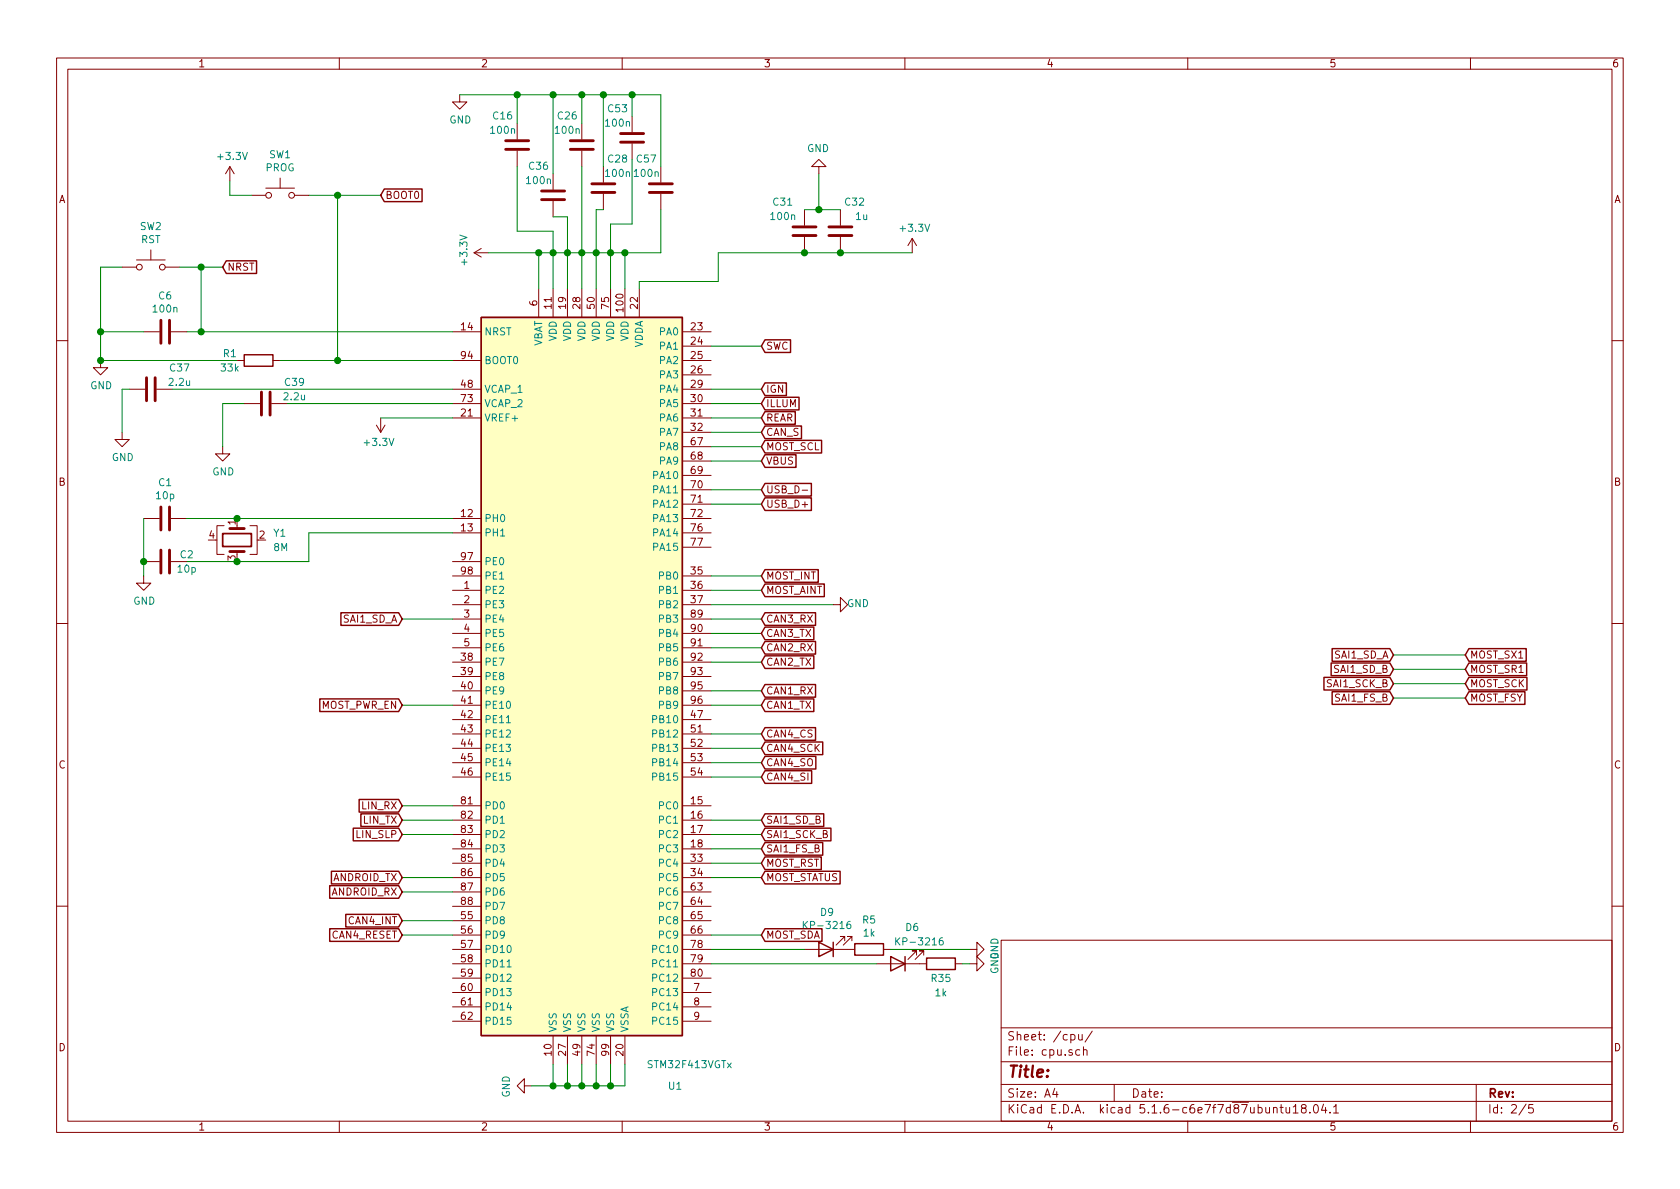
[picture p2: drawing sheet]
EESchema Schematic File Version 4
EELAYER 30 0
EELAYER END
$Descr A4 11693 8268
encoding utf-8
Sheet 2 5
Title ""
Date ""
Rev ""
Comp ""
Comment1 ""
Comment2 ""
Comment3 ""
Comment4 ""
$EndDescr
$Comp
L Device:C C6
U 1 1
P 1150 2300
F 0 "C6" V 898 2300 50  0000 C CNN
F 1 "100n" V 989 2300 50  0000 C CNN
F 2 "Capacitor_SMD:C_0805_2012Metric" H 1188 2150 50  0001 C CNN
F 3 "~" H 1150 2300 50  0001 C CNN
	1    1150 2300
	0    1    1    0   
$EndComp
Wire Wire Line
	1000 2300 700  2300
Wire Wire Line
	700  2300 700  2500
$Comp
L Device:C C1
U 1 1
P 1150 3600
F 0 "C1" V 898 3600 50  0000 C CNN
F 1 "10p" V 989 3600 50  0000 C CNN
F 2 "Capacitor_SMD:C_0805_2012Metric" H 1188 3450 50  0001 C CNN
F 3 "~" H 1150 3600 50  0001 C CNN
	1    1150 3600
	0    1    1    0   
$EndComp
$Comp
L Device:C C2
U 1 1
P 1150 3900
F 0 "C2" V 1100 4050 50  0000 C CNN
F 1 "10p" V 1200 4050 50  0000 C CNN
F 2 "Capacitor_SMD:C_0805_2012Metric" H 1188 3750 50  0001 C CNN
F 3 "~" H 1150 3900 50  0001 C CNN
	1    1150 3900
	0    1    1    0   
$EndComp
$Comp
L power:GND #PWR01
U 1 1
P 1000 4000
F 0 "#PWR01" H 1000 3750 50  0001 C CNN
F 1 "GND" H 1005 3827 50  0000 C CNN
F 2 "" H 1000 4000 50  0001 C CNN
F 3 "" H 1000 4000 50  0001 C CNN
	1    1000 4000
	1    0    0    -1  
$EndComp
Wire Wire Line
	1000 4000 1000 3900
Connection ~ 1000 3900
Wire Wire Line
	1000 3900 1000 3600
Wire Wire Line
	2150 3700 2150 3900
Text GLabel 5300 4500 2    50   Input ~ 0
CAN2_RX
Wire Wire Line
	5300 4500 4950 4500
Text GLabel 5300 3400 2    50   Input ~ 0
USB_D-
Text GLabel 5300 3500 2    50   Input ~ 0
USB_D+
Text GLabel 5300 4600 2    50   Input ~ 0
CAN2_TX
Wire Wire Line
	5300 4600 4950 4600
Text GLabel 5300 4900 2    50   Input ~ 0
CAN1_TX
Wire Wire Line
	5300 4900 4950 4900
Connection ~ 5850 1750
Wire Wire Line
	5850 1750 6350 1750
$Comp
L power:+3.3V #PWR0101
U 1 1
P 6350 1750
F 0 "#PWR0101" H 6350 1600 50  0001 C CNN
F 1 "+3.3V" H 6365 1923 50  0000 C CNN
F 2 "" H 6350 1750 50  0001 C CNN
F 3 "" H 6350 1750 50  0001 C CNN
	1    6350 1750
	1    0    0    -1  
$EndComp
Wire Wire Line
	5700 1450 5850 1450
Connection ~ 5700 1450
Wire Wire Line
	5700 1200 5700 1450
$Comp
L power:GND #PWR025
U 1 1
P 5700 1200
F 0 "#PWR025" H 5700 950 50  0001 C CNN
F 1 "GND" H 5705 1027 50  0000 C CNN
F 2 "" H 5700 1200 50  0001 C CNN
F 3 "" H 5700 1200 50  0001 C CNN
	1    5700 1200
	-1   0    0    1   
$EndComp
Wire Wire Line
	5600 1450 5700 1450
Connection ~ 5600 1750
Wire Wire Line
	5600 1750 5850 1750
$Comp
L Device:C C32
U 1 1
P 5850 1600
F 0 "C32" H 5750 1400 50  0000 C CNN
F 1 "1u" H 5700 1500 50  0000 C CNN
F 2 "Capacitor_SMD:C_1206_3216Metric" H 5888 1450 50  0001 C CNN
F 3 "~" H 5850 1600 50  0001 C CNN
	1    5850 1600
	-1   0    0    1   
$EndComp
$Comp
L Device:C C31
U 1 1
P 5600 1600
F 0 "C31" H 5750 1400 50  0000 C CNN
F 1 "100n" H 5750 1500 50  0000 C CNN
F 2 "Capacitor_SMD:C_0805_2012Metric" H 5638 1450 50  0001 C CNN
F 3 "~" H 5600 1600 50  0001 C CNN
	1    5600 1600
	-1   0    0    1   
$EndComp
$Comp
L power:GND #PWR04
U 1 1
P 3200 650
F 0 "#PWR04" H 3200 400 50  0001 C CNN
F 1 "GND" H 3205 477 50  0000 C CNN
F 2 "" H 3200 650 50  0001 C CNN
F 3 "" H 3200 650 50  0001 C CNN
	1    3200 650 
	1    0    0    -1  
$EndComp
$Comp
L power:+3.3V #PWR023
U 1 1
P 3400 1750
F 0 "#PWR023" H 3400 1600 50  0001 C CNN
F 1 "+3.3V" H 3415 1923 50  0000 C CNN
F 2 "" H 3400 1750 50  0001 C CNN
F 3 "" H 3400 1750 50  0001 C CNN
	1    3400 1750
	0    -1   -1   0   
$EndComp
Wire Wire Line
	4150 1450 4150 1750
Wire Wire Line
	4200 650  4200 1150
$Comp
L Device:C C28
U 1 1
P 4200 1300
F 0 "C28" H 4100 1100 50  0000 C CNN
F 1 "100n" H 4100 1200 50  0000 C CNN
F 2 "Capacitor_SMD:C_0805_2012Metric" H 4238 1150 50  0001 C CNN
F 3 "~" H 4200 1300 50  0001 C CNN
	1    4200 1300
	-1   0    0    1   
$EndComp
$Comp
L Device:C C26
U 1 1
P 4050 1000
F 0 "C26" H 4150 800 50  0000 C CNN
F 1 "100n" H 4150 900 50  0000 C CNN
F 2 "Capacitor_SMD:C_0805_2012Metric" H 4088 850 50  0001 C CNN
F 3 "~" H 4050 1000 50  0001 C CNN
	1    4050 1000
	-1   0    0    1   
$EndComp
Wire Wire Line
	4050 1750 4150 1750
Connection ~ 4050 1750
Connection ~ 4150 1750
$Comp
L power:GND #PWR05
U 1 1
P 3700 7550
F 0 "#PWR05" H 3700 7300 50  0001 C CNN
F 1 "GND" H 3705 7377 50  0000 C CNN
F 2 "" H 3700 7550 50  0001 C CNN
F 3 "" H 3700 7550 50  0001 C CNN
	1    3700 7550
	0    1    1    0   
$EndComp
Text GLabel 5300 6500 2    50   Input ~ 0
MOST_SDA
Wire Wire Line
	5300 6500 4950 6500
Text GLabel 5300 4000 2    50   Input ~ 0
MOST_INT
$Comp
L Switch:SW_Push SW2
U 1 1
P 1050 1850
F 0 "SW2" H 1050 2135 50  0000 C CNN
F 1 "RST" H 1050 2044 50  0000 C CNN
F 2 "Button_Switch_SMD:SW_SPST_EVQPE1" H 1050 2050 50  0001 C CNN
F 3 "~" H 1050 2050 50  0001 C CNN
	1    1050 1850
	1    0    0    -1  
$EndComp
Wire Wire Line
	1300 2300 1400 2300
Wire Wire Line
	1250 1850 1400 1850
Wire Wire Line
	1400 1850 1400 2300
Wire Wire Line
	700  2300 700  1850
Wire Wire Line
	700  1850 850  1850
Connection ~ 700  2300
Text GLabel 10200 4850 2    50   Input ~ 0
MOST_FSY
Text GLabel 9700 4850 0    50   Input ~ 0
SAI1_FS_B
Wire Wire Line
	9700 4650 10200 4650
Text GLabel 10200 4650 2    50   Input ~ 0
MOST_SR1
Text GLabel 9700 4650 0    50   Input ~ 0
SAI1_SD_B
$Comp
L power:GND #PWR0113
U 1 1
P 700 2500
F 0 "#PWR0113" H 700 2250 50  0001 C CNN
F 1 "GND" H 705 2327 50  0000 C CNN
F 2 "" H 700 2500 50  0001 C CNN
F 3 "" H 700 2500 50  0001 C CNN
	1    700  2500
	1    0    0    -1  
$EndComp
Connection ~ 700  2500
Text GLabel 2800 6100 0    50   Input ~ 0
ANDROID_TX
Wire Wire Line
	2800 6100 3150 6100
Connection ~ 3950 1750
Wire Wire Line
	3950 1750 4050 1750
Connection ~ 3850 650 
Wire Wire Line
	3850 1200 3850 650 
$Comp
L Device:C C36
U 1 1
P 3850 1350
F 0 "C36" H 3950 1150 50  0000 C CNN
F 1 "100n" H 3950 1250 50  0000 C CNN
F 2 "Capacitor_SMD:C_0805_2012Metric" H 3888 1200 50  0001 C CNN
F 3 "~" H 3850 1350 50  0001 C CNN
	1    3850 1350
	-1   0    0    1   
$EndComp
Wire Wire Line
	3850 650  4050 650 
Wire Wire Line
	4050 850  4050 650 
Connection ~ 4050 650 
Wire Wire Line
	4050 650  4200 650 
$Comp
L Device:LED D?
U 1 1
P 6250 6700
AR Path="/5D1C7F9F/5D6A5E7F" Ref="D?"  Part="1" 
AR Path="/5D1C7EF0/5D6A5E7F" Ref="D6"  Part="1" 
F 0 "D6" H 6150 6450 50  0000 C CNN
F 1 "KP-3216" H 6100 6550 50  0000 C CNN
F 2 "Resistor_SMD:R_1206_3216Metric" H 6250 6700 50  0001 C CNN
F 3 "~" H 6250 6700 50  0001 C CNN
	1    6250 6700
	-1   0    0    1   
$EndComp
$Comp
L Device:R R?
U 1 1
P 6550 6700
AR Path="/5D1C7F9F/5D6A5E85" Ref="R?"  Part="1" 
AR Path="/5D1C7EF0/5D6A5E85" Ref="R35"  Part="1" 
F 0 "R35" V 6650 6700 50  0000 C CNN
F 1 "1k" V 6750 6700 50  0000 C CNN
F 2 "Resistor_SMD:R_0805_2012Metric" V 6480 6700 50  0001 C CNN
F 3 "~" H 6550 6700 50  0001 C CNN
	1    6550 6700
	0    1    1    0   
$EndComp
$Comp
L power:GND #PWR?
U 1 1
P 6750 6700
AR Path="/5D1C7F9F/5D6A5E8D" Ref="#PWR?"  Part="1" 
AR Path="/5D1C7EF0/5D6A5E8D" Ref="#PWR020"  Part="1" 
F 0 "#PWR020" H 6750 6450 50  0001 C CNN
F 1 "GND" H 6755 6527 50  0000 C CNN
F 2 "" H 6750 6700 50  0001 C CNN
F 3 "" H 6750 6700 50  0001 C CNN
	1    6750 6700
	0    -1   -1   0   
$EndComp
Wire Wire Line
	6700 6700 6750 6700
Text GLabel 5300 2400 2    50   Input ~ 0
SWC
Wire Wire Line
	4950 2400 5300 2400
Text GLabel 9700 4750 0    50   Input ~ 0
SAI1_SCK_B
Text GLabel 10200 4750 2    50   Input ~ 0
MOST_SCK
Wire Wire Line
	9700 4750 10200 4750
Wire Wire Line
	9700 4850 10200 4850
Text GLabel 5300 3100 2    50   Input ~ 0
MOST_SCL
Wire Wire Line
	5300 3100 4950 3100
Wire Wire Line
	3150 5800 2800 5800
Text GLabel 2800 5800 0    50   Input ~ 0
LIN_SLP
Wire Wire Line
	3200 650  3600 650 
Wire Wire Line
	3400 1750 3750 1750
Wire Wire Line
	4050 1150 4050 1750
Wire Wire Line
	4150 1450 4200 1450
Wire Wire Line
	3950 1500 3850 1500
Wire Wire Line
	2150 3700 3150 3700
Wire Wire Line
	5300 4000 4950 4000
Wire Wire Line
	4950 3500 5300 3500
Wire Wire Line
	4950 3400 5300 3400
Wire Wire Line
	3850 7400 3850 7550
Wire Wire Line
	3850 7550 3950 7550
Wire Wire Line
	4250 7550 4250 7400
Wire Wire Line
	4150 7400 4150 7550
Connection ~ 4150 7550
Wire Wire Line
	4150 7550 4250 7550
Wire Wire Line
	4050 7400 4050 7550
Connection ~ 4050 7550
Wire Wire Line
	4050 7550 4150 7550
Wire Wire Line
	3950 7400 3950 7550
Connection ~ 3950 7550
Wire Wire Line
	3950 7550 4050 7550
Wire Wire Line
	4950 5900 5300 5900
Text GLabel 5300 5900 2    50   Input ~ 0
SAI1_FS_B
Connection ~ 1400 2300
Wire Wire Line
	1400 2300 3150 2300
Wire Wire Line
	9700 4550 10200 4550
Text GLabel 10200 4550 2    50   Input ~ 0
MOST_SX1
Text GLabel 9700 4550 0    50   Input ~ 0
SAI1_SD_A
Text GLabel 5300 2800 2    50   Input ~ 0
ILLUM
Wire Wire Line
	4950 2800 5300 2800
Text GLabel 5300 2900 2    50   Input ~ 0
REAR
Wire Wire Line
	5300 2900 4950 2900
$Comp
L power:GND #PWR03
U 1 1
P 850 3000
F 0 "#PWR03" H 850 2750 50  0001 C CNN
F 1 "GND" H 855 2827 50  0000 C CNN
F 2 "" H 850 3000 50  0001 C CNN
F 3 "" H 850 3000 50  0001 C CNN
	1    850  3000
	1    0    0    -1  
$EndComp
Wire Wire Line
	3700 7550 3850 7550
Connection ~ 3850 7550
Connection ~ 3750 1750
Wire Wire Line
	3750 1750 3850 1750
Connection ~ 3850 1750
Wire Wire Line
	3850 1750 3950 1750
$Comp
L Device:C C16
U 1 1
P 3600 1000
F 0 "C16" H 3700 800 50  0000 C CNN
F 1 "100n" H 3700 900 50  0000 C CNN
F 2 "Capacitor_SMD:C_0805_2012Metric" H 3638 850 50  0001 C CNN
F 3 "~" H 3600 1000 50  0001 C CNN
	1    3600 1000
	-1   0    0    1   
$EndComp
Wire Wire Line
	3600 1600 3850 1600
Wire Wire Line
	3600 850  3600 650 
Connection ~ 3600 650 
Wire Wire Line
	3600 650  3850 650 
Wire Wire Line
	3600 1150 3600 1600
Wire Wire Line
	3950 1500 3950 1750
Wire Wire Line
	3850 1600 3850 1750
$Comp
L Device:C C37
U 1 1
P 1050 2700
F 0 "C37" V 900 2900 50  0000 C CNN
F 1 "2.2u" V 1000 2900 50  0000 C CNN
F 2 "Capacitor_SMD:C_1206_3216Metric" H 1088 2550 50  0001 C CNN
F 3 "~" H 1050 2700 50  0001 C CNN
	1    1050 2700
	0    1    1    0   
$EndComp
Wire Wire Line
	850  2700 900  2700
Wire Wire Line
	4150 1750 4150 2000
Wire Wire Line
	4050 1750 4050 2000
Wire Wire Line
	3950 1750 3950 2000
Wire Wire Line
	3850 2000 3850 1750
Wire Wire Line
	3750 2000 3750 1750
Wire Wire Line
	1200 2700 3150 2700
Text GLabel 5300 2700 2    50   Input ~ 0
IGN
Wire Wire Line
	5300 2700 4950 2700
Text GLabel 2800 6200 0    50   Input ~ 0
ANDROID_RX
Wire Wire Line
	3150 6200 2800 6200
Wire Wire Line
	5300 5200 4950 5200
Text GLabel 5300 5200 2    50   Input ~ 0
CAN4_SCK
Wire Wire Line
	5300 5400 4950 5400
Text GLabel 5300 5400 2    50   Input ~ 0
CAN4_SI
Wire Wire Line
	5300 5300 4950 5300
Text GLabel 5300 5300 2    50   Input ~ 0
CAN4_SO
Wire Wire Line
	5300 5100 4950 5100
Text GLabel 5300 5100 2    50   Input ~ 0
CAN4_CS
Wire Wire Line
	2800 6400 3150 6400
Text GLabel 2800 6400 0    50   Input ~ 0
CAN4_INT
Wire Wire Line
	2800 6500 3150 6500
Text GLabel 2800 6500 0    50   Input ~ 0
CAN4_RESET
Text GLabel 5300 5700 2    50   Input ~ 0
SAI1_SD_B
Wire Wire Line
	5300 5700 4950 5700
Wire Wire Line
	850  2700 850  3000
Text GLabel 5300 3200 2    50   Input ~ 0
VBUS
Wire Wire Line
	4950 3200 5300 3200
Wire Wire Line
	4950 4800 5300 4800
Text GLabel 5300 4800 2    50   Input ~ 0
CAN1_RX
Text GLabel 5300 4400 2    50   Input ~ 0
CAN3_TX
Wire Wire Line
	5300 4400 4950 4400
Text GLabel 2800 4300 0    50   Input ~ 0
SAI1_SD_A
Wire Wire Line
	2800 4300 3150 4300
Text GLabel 5300 4300 2    50   Input ~ 0
CAN3_RX
Wire Wire Line
	5300 4300 4950 4300
Text GLabel 5300 6100 2    50   Input ~ 0
MOST_STATUS
Wire Wire Line
	4950 6100 5300 6100
Wire Wire Line
	2350 2500 3150 2500
$Comp
L Device:Crystal_GND24 Y?
U 1 1
P 1650 3750
AR Path="/5D1C87FC/5F017770" Ref="Y?"  Part="1" 
AR Path="/5D1C7EF0/5F017770" Ref="Y1"  Part="1" 
F 0 "Y1" V 1600 4000 50  0000 L CNN
F 1 "8M" V 1700 4000 50  0000 L CNN
F 2 "Crystal:Crystal_SMD_3225-4Pin_3.2x2.5mm" H 1650 3750 50  0001 C CNN
F 3 "~" H 1650 3750 50  0001 C CNN
	1    1650 3750
	0    1    1    0   
$EndComp
Wire Wire Line
	1300 3600 1650 3600
Wire Wire Line
	1300 3900 1650 3900
Connection ~ 1650 3600
Wire Wire Line
	1650 3600 3150 3600
Connection ~ 1650 3900
Wire Wire Line
	1650 3900 2150 3900
Wire Wire Line
	6200 6600 6750 6600
$Comp
L power:GND #PWR?
U 1 1
P 6750 6600
AR Path="/5D1C7F9F/5F5C2EC6" Ref="#PWR?"  Part="1" 
AR Path="/5D1C7EF0/5F5C2EC6" Ref="#PWR061"  Part="1" 
F 0 "#PWR061" H 6750 6350 50  0001 C CNN
F 1 "GND" H 6755 6427 50  0000 C CNN
F 2 "" H 6750 6600 50  0001 C CNN
F 3 "" H 6750 6600 50  0001 C CNN
	1    6750 6600
	0    -1   -1   0   
$EndComp
$Comp
L Device:R R?
U 1 1
P 6050 6600
AR Path="/5D1C7F9F/5F5C2EBF" Ref="R?"  Part="1" 
AR Path="/5D1C7EF0/5F5C2EBF" Ref="R5"  Part="1" 
F 0 "R5" V 5843 6600 50  0000 C CNN
F 1 "1k" V 5934 6600 50  0000 C CNN
F 2 "Resistor_SMD:R_0805_2012Metric" V 5980 6600 50  0001 C CNN
F 3 "~" H 6050 6600 50  0001 C CNN
	1    6050 6600
	0    1    1    0   
$EndComp
$Comp
L Device:LED D?
U 1 1
P 5750 6600
AR Path="/5D1C7F9F/5F5C2EB9" Ref="D?"  Part="1" 
AR Path="/5D1C7EF0/5F5C2EB9" Ref="D9"  Part="1" 
F 0 "D9" H 5743 6345 50  0000 C CNN
F 1 "KP-3216" H 5743 6436 50  0000 C CNN
F 2 "Resistor_SMD:R_1206_3216Metric" H 5750 6600 50  0001 C CNN
F 3 "~" H 5750 6600 50  0001 C CNN
	1    5750 6600
	-1   0    0    1   
$EndComp
Wire Wire Line
	5300 3000 4950 3000
Text GLabel 5300 3000 2    50   Input ~ 0
CAN_S
Wire Wire Line
	1650 2500 700  2500
Connection ~ 2350 2500
Wire Wire Line
	1950 2500 2350 2500
$Comp
L Device:R R1
U 1 1
P 1800 2500
F 0 "R1" V 1750 2300 50  0000 C CNN
F 1 "33k" V 1850 2300 50  0000 C CNN
F 2 "Resistor_SMD:R_0805_2012Metric" V 1730 2500 50  0001 C CNN
F 3 "~" H 1800 2500 50  0001 C CNN
	1    1800 2500
	0    1    1    0   
$EndComp
Wire Wire Line
	1600 1250 1600 1350
$Comp
L power:+3.3V #PWR029
U 1 1
P 1600 1250
F 0 "#PWR029" H 1600 1100 50  0001 C CNN
F 1 "+3.3V" H 1615 1423 50  0000 C CNN
F 2 "" H 1600 1250 50  0001 C CNN
F 3 "" H 1600 1250 50  0001 C CNN
	1    1600 1250
	1    0    0    -1  
$EndComp
$Comp
L Switch:SW_Push SW1
U 1 1
P 1950 1350
F 0 "SW1" H 1950 1635 50  0000 C CNN
F 1 "PROG" H 1950 1544 50  0000 C CNN
F 2 "Button_Switch_SMD:SW_SPST_EVQPE1" H 1950 1550 50  0001 C CNN
F 3 "~" H 1950 1550 50  0001 C CNN
	1    1950 1350
	1    0    0    -1  
$EndComp
Wire Wire Line
	1600 1350 1750 1350
Wire Wire Line
	2350 1350 2350 2500
Text GLabel 2650 1350 2    50   Input ~ 0
BOOT0
Wire Wire Line
	2150 1350 2350 1350
Wire Wire Line
	2350 1350 2650 1350
Connection ~ 2350 1350
$Comp
L power:GND #PWR0117
U 1 1
P 5800 4200
F 0 "#PWR0117" H 5800 3950 50  0001 C CNN
F 1 "GND" V 5805 4027 50  0000 C CNN
F 2 "" H 5800 4200 50  0001 C CNN
F 3 "" H 5800 4200 50  0001 C CNN
	1    5800 4200
	0    -1   -1   0   
$EndComp
Wire Wire Line
	3150 4900 2800 4900
Text GLabel 2800 4900 0    50   Input ~ 0
MOST_PWR_EN
Wire Wire Line
	4950 4200 5800 4200
Text GLabel 5300 4100 2    50   Input ~ 0
MOST_AINT
Wire Wire Line
	5300 4100 4950 4100
Wire Wire Line
	5300 6000 4950 6000
Text GLabel 5300 6000 2    50   Input ~ 0
MOST_RST
$Comp
L MCU_ST_STM32F4:STM32F413VGTx U1
U 1 1
P 4050 4700
F 0 "U1" H 4700 1850 50  0000 C CNN
F 1 "STM32F413VGTx" H 4800 2000 50  0000 C CNN
F 2 "Package_QFP:LQFP-100_14x14mm_P0.5mm" H 3350 2200 50  0001 R CNN
F 3 "http://www.st.com/st-web-ui/static/active/en/resource/technical/document/datasheet/DM00282249.pdf" H 4050 4700 50  0001 C CNN
	1    4050 4700
	1    0    0    -1  
$EndComp
Wire Wire Line
	4250 7550 4350 7550
Wire Wire Line
	4350 7550 4350 7400
Connection ~ 4250 7550
$Comp
L Device:C C39
U 1 1
P 1850 2800
F 0 "C39" V 1700 3000 50  0000 C CNN
F 1 "2.2u" V 1800 3000 50  0000 C CNN
F 2 "Capacitor_SMD:C_1206_3216Metric" H 1888 2650 50  0001 C CNN
F 3 "~" H 1850 2800 50  0001 C CNN
	1    1850 2800
	0    1    1    0   
$EndComp
Wire Wire Line
	2000 2800 3150 2800
$Comp
L power:GND #PWR024
U 1 1
P 1550 3100
F 0 "#PWR024" H 1550 2850 50  0001 C CNN
F 1 "GND" H 1555 2927 50  0000 C CNN
F 2 "" H 1550 3100 50  0001 C CNN
F 3 "" H 1550 3100 50  0001 C CNN
	1    1550 3100
	1    0    0    -1  
$EndComp
Wire Wire Line
	1550 2800 1550 3100
Wire Wire Line
	1700 2800 1550 2800
$Comp
L Device:C C53
U 1 1
P 4400 950
F 0 "C53" H 4500 750 50  0000 C CNN
F 1 "100n" H 4500 850 50  0000 C CNN
F 2 "Capacitor_SMD:C_0805_2012Metric" H 4438 800 50  0001 C CNN
F 3 "~" H 4400 950 50  0001 C CNN
	1    4400 950 
	-1   0    0    1   
$EndComp
Wire Wire Line
	4250 2000 4250 1750
Wire Wire Line
	4250 1750 4150 1750
Wire Wire Line
	4250 1750 4250 1550
Wire Wire Line
	4250 1550 4400 1550
Connection ~ 4250 1750
Wire Wire Line
	4600 1150 4600 650 
$Comp
L Device:C C57
U 1 1
P 4600 1300
F 0 "C57" H 4700 1100 50  0000 C CNN
F 1 "100n" H 4700 1200 50  0000 C CNN
F 2 "Capacitor_SMD:C_0805_2012Metric" H 4638 1150 50  0001 C CNN
F 3 "~" H 4600 1300 50  0001 C CNN
	1    4600 1300
	-1   0    0    1   
$EndComp
Wire Wire Line
	4400 1550 4400 1100
Wire Wire Line
	4250 1750 4350 1750
Wire Wire Line
	4600 1750 4600 1450
Connection ~ 4350 1750
Wire Wire Line
	4350 1750 4600 1750
Wire Wire Line
	4350 1750 4350 2000
Wire Wire Line
	4400 800  4400 650 
Wire Wire Line
	4400 650  4200 650 
Connection ~ 4200 650 
Wire Wire Line
	4400 650  4600 650 
Connection ~ 4400 650 
Wire Wire Line
	4450 2000 4450 1950
Wire Wire Line
	5000 1750 5600 1750
Wire Wire Line
	4950 5800 5300 5800
Text GLabel 5300 5800 2    50   Input ~ 0
SAI1_SCK_B
Wire Wire Line
	2800 5600 3150 5600
Text GLabel 2800 5600 0    50   Input ~ 0
LIN_RX
Text GLabel 2800 5700 0    50   Input ~ 0
LIN_TX
Wire Wire Line
	2800 5700 3150 5700
Wire Wire Line
	4950 6700 6100 6700
Wire Wire Line
	4950 6600 5600 6600
Wire Wire Line
	4450 1950 5000 1950
Wire Wire Line
	5000 1950 5000 1750
Wire Wire Line
	3150 2900 2650 2900
$Comp
L power:+3.3V #PWR0118
U 1 1
P 2650 2900
F 0 "#PWR0118" H 2650 2750 50  0001 C CNN
F 1 "+3.3V" H 2665 3073 50  0000 C CNN
F 2 "" H 2650 2900 50  0001 C CNN
F 3 "" H 2650 2900 50  0001 C CNN
	1    2650 2900
	-1   0    0    1   
$EndComp
Connection ~ 1400 1850
Wire Wire Line
	1550 1850 1400 1850
Text GLabel 1550 1850 2    50   Input ~ 0
NRST
$EndSCHEMATC
